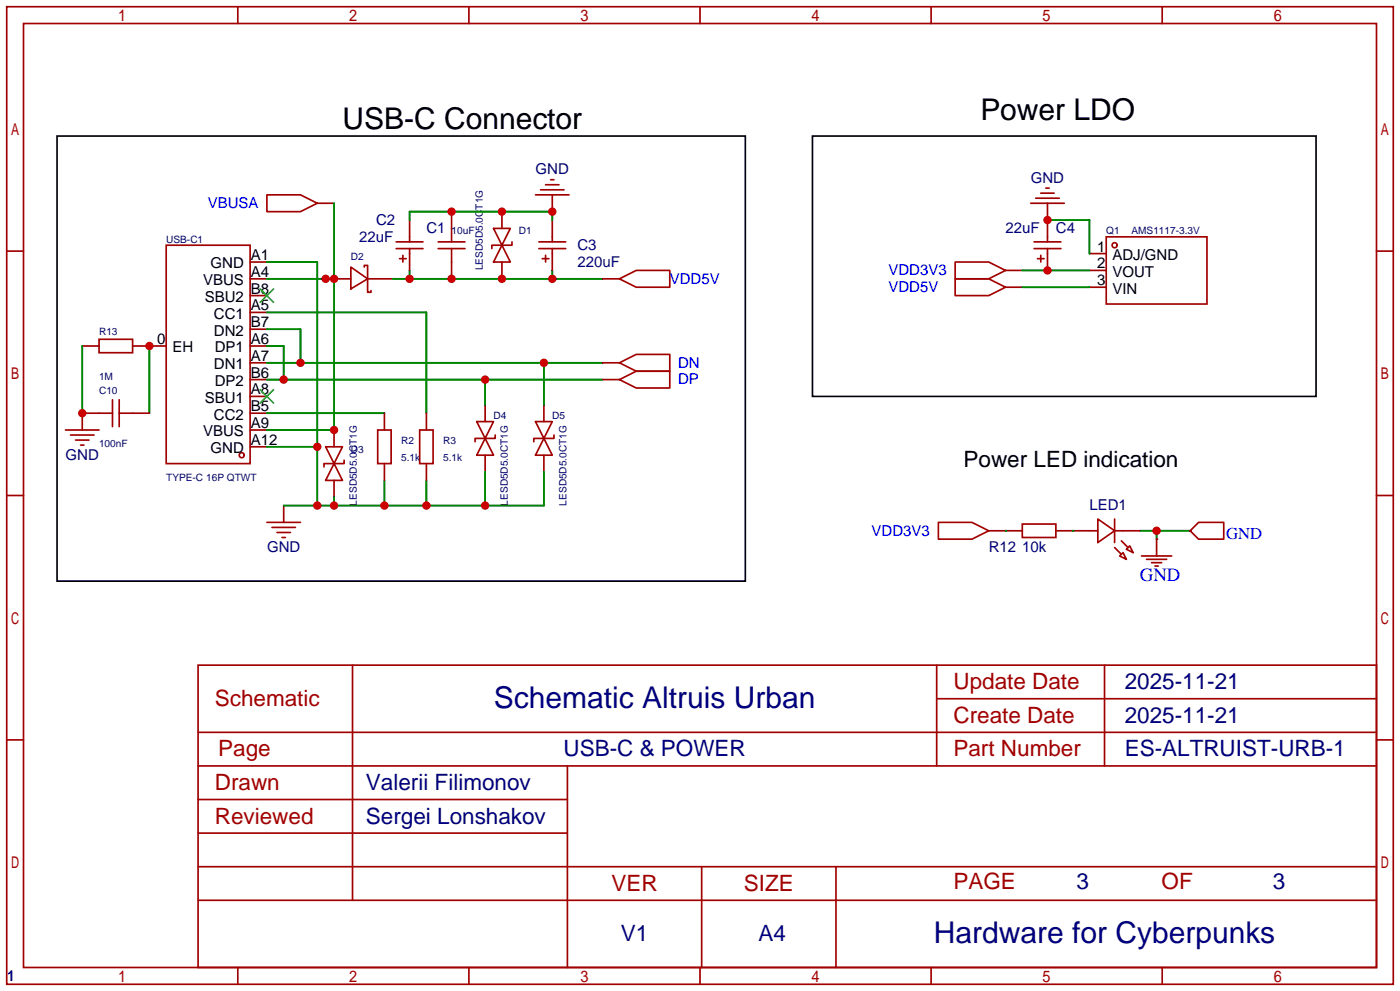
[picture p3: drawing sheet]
<svg xmlns="http://www.w3.org/2000/svg" width="212mm" height="150mm" viewBox="0 0 212 150" stroke-linecap="round" stroke-linejoin="round" font-family="sans-serif">
<g fill="none" stroke="#a10000" stroke-width=".25">
<path d="M1 1h209.8v147.8h-209.8zM3.6 3.6h204.7v142.7h-204.7zM36 1v2.6M71 1v2.6M105.9 1v2.6M140.9 1v2.6M175.9 1v2.6M1 38h2.6M25.1 37.1h12.7v33h-12.7zM37.8 39.6h2.6M40.4 29.5h5.1l2.5 1.2-2.5 1.3h-5.1zM48 30.7h2.5"/>
<path d="M59.9 37.6h4.1M59.9 36.6h4.1M60.5 39.1h1M61 38.6v1M62 33.3v3.3M62 37.6v3.3M66.3 37.6h4.1M66.3 36.6h4.1M68.3 32v4.6M68.3 37.6v4.6M74.7 34.5h2.5l-1.3 2.6zM75.9 37.1l1.3 2.5h-2.5z"/>
<path d="M75.9 32v2.5M75.9 39.6v2.6M77.5 36.6v.5h-3.1v.5M81 29.5h5.1M81.5 37.6h4.1M81.5 36.6h4.1M81.8 28.7h3.5M82 39.1h1.1M82.5 27.9h2.1M82.5 38.6v1M83.3 27.2h.5M83.6 29.5v2.5"/>
<path d="M83.6 33.3v3.3M83.6 37.6v3.3M144.5 39.6h5.1l2.5 1.3-2.5 1.3h-5.1zM156 30.7h5M156.5 37.6h4M156.5 36.6h4M156.7 30h3.6M157 39.1h1M157.5 38.6v1M157.5 29.2h2M158.2 28.4h.5M158.5 30.7v5.9"/>
<path d="M158.5 37.6v3.3M164.8 38.4h2.6M167.4 35.8h15.2v10.2h-15.2zM208.3 38h2.5M12.4 52.3h2.6M15 51.3h5.1v2h-5.1zM20.1 52.3h5M37.8 42.2h2.6M37.8 52.3h2.6M37.8 57.4h2.6M37.8 59.9h2.6M37.8 54.9h2.6"/>
<path d="M37.8 49.8h2.6M37.8 47.2h2.6M37.8 44.7h2.6M49.3 42.2h3.8M53.1 40.4l2.5 1.8-2.5 1.5zM55.1 40.4v-.3h.5v2.1M55.6 42.2v2h.5v-.3M55.6 42.2h3.8M91.2 42.2h2.5M91.2 57.4h2.5M91.2 54.9h2.5M93.7 54.9l2.6-1.3h5v2.5h-5z"/>
<path d="M93.7 57.4l2.6-1.3h5v2.6h-5zM93.7 42.2l2.6-1.3h5v2.5h-5zM144.5 42.2h5.1l2.5 1.2-2.5 1.3h-5.1zM152.1 43.4h2.6M152.1 40.9h2.6M164.8 43.4h2.6M164.8 40.9h2.6M1 74.9h2.6M9.9 65h5.1M10.7 65.8h3.5M11.4 66.5h2.1M12.2 67.3h.5"/>
<path d="M17 62.5h-4.6v2.5M17 60.5v4M18 62.5h4.6M18 60.5v4M37.8 67.6h2.6M37.8 65h2.6M37.8 62.5h2.6M40.4 79h5.1M41.1 79.8h3.6M42.9 76.5v2.5M49.3 67.6h2.5l-1.3 2.5zM50.5 70.1l1.3 2.5h-2.5z"/>
<path d="M50.5 65v2.6M50.5 72.6v2.6M52.1 69.6v.5h-3.1v.5M57.1 65h2.1v5.1h-2.1zM58.2 62.5v2.5M58.2 70.1v2.5M63.5 65h2v5.1h-2zM64.5 62.5v2.5M64.5 70.1v2.5M72.1 63.8h2.6l-1.3 2.5zM73.4 66.3l1.3 2.5h-2.6zM73.4 61.2v2.6"/>
<path d="M73.4 68.8v2.6M74.9 65.8v.5h-3v.5M81 63.8h2.6l-1.3 2.5zM82.3 66.3l1.3 2.5h-2.6zM82.3 61.2v2.6M82.3 68.8v2.6M83.8 65.8v.5h-3v.5M142 79h5.1l2.5 1.3-2.5 1.2h-5.1zM154.7 79.2h5.1v2.1h-5.1zM166.1 78.5l2.6 1.8-2.6 1.7zM168.7 78.5v3.5M181.4 79h3.8v2.5h-3.8l-1.3-1.2z"/>
<path d="M208.3 74.9h2.5M41.9 80.5h2M42.7 81.3h.5M149.6 80.3h5.1M159.8 80.3h6.3M168.7 80.3h3.8M168.7 82.8l1 1M169.4 84.1l.5-.5 .5 1zM169.7 81.8l1 1M170.4 83.1l.5-.6 .5 1.1zM172.7 84.1h4.6M173.5 84.6h3"/>
<path d="M174.2 85.1h1.6M174.8 85.6h.5M175 81.5h.1M175 81.5v2.6M180.1 80.3h.1M1 111.9h2.6M30 100.6h178.3v45.7h-178.3zM30 115.8h178.3M30 110.7h178.3M53.3 100.6v35.5M85.9 115.8v30.5M141.7 100.6v15.2"/>
<path d="M141.7 105.7h66.6M167.1 100.6v15.2M208.3 111.9h2.5M30 120.9h55.9M30 136.1h178.3M30 131.1h178.3M30 126h55.9M106.2 131.1v15.2M126.5 131.1v15.2M36 146.3v2.5M71 146.3v2.5M105.9 146.3v2.5"/>
<path d="M140.9 146.3v2.5M175.9 146.3v2.5"/>
<circle cx="168.7" cy="37.1" r=".38"/>
<circle cx="36.6" cy="68.8" r=".38"/>
</g>
<path d="M39.4 58.9l2 2.1M39.4 43.7l2 2M41.4 58.9l-2 2.1M41.4 43.7l-2 2" fill="none" stroke="#3c3" stroke-width=".25"/>
<g fill="none" stroke="#008700" stroke-width=".25">
<path d="M40.4 39.6h7.6v36.9M50.5 30.7v34.3h-10.1M62 33.3v-1.3h21.6v1.3M158.5 33.3h6.3v5.1M12.4 52.3v10.2M22.6 52.3v10.2M40.4 47.2h24.1v15.3M40.4 42.2h10.1M40.4 57.4h50.8M40.4 52.3h2.5v5.1M40.4 54.9h50.8M40.4 49.8h5.1v5.1"/>
<path d="M59.4 42.2h31.8M62 40.9v1.3M73.4 57.4v3.8M82.3 54.9v6.3M83.6 40.9v1.3M154.7 40.9h10.1M154.7 43.4h10.1M40.4 67.6h7.6M40.4 62.5h17.8M50.5 75.2v1.3M58.2 72.6v3.9M64.5 72.6v3.9"/>
<path d="M73.4 71.4v5.1M82.3 71.4v5.1h-39.4M152.1 80.3h.1M162.3 80.3h.1M172.5 80.3h7.6M175 80.3v1.2"/>
</g>
<path d="M8.6 20.6h104.2v67.3h-104.2zM122.9 20.6h76.2v39.3h-76.2z" fill="none" stroke="#000" stroke-width=".25"/>
<g fill="#c00">
<circle cx="48" cy="76.5" r=".63"/>
<circle cx="48" cy="67.6" r=".63"/>
<circle cx="50.5" cy="76.5" r=".63"/>
<circle cx="58.2" cy="76.5" r=".63"/>
<circle cx="64.5" cy="76.5" r=".63"/>
<circle cx="73.4" cy="76.5" r=".63"/>
<circle cx="83.6" cy="42.2" r=".63"/>
<circle cx="75.9" cy="42.2" r=".63"/>
<circle cx="68.3" cy="42.2" r=".63"/>
<circle cx="62" cy="42.2" r=".63"/>
<circle cx="73.4" cy="57.4" r=".63"/>
<circle cx="42.9" cy="57.4" r=".63"/>
<circle cx="82.3" cy="54.9" r=".63"/>
<circle cx="45.5" cy="54.9" r=".63"/>
<circle cx="50.5" cy="42.2" r=".63"/>
<circle cx="50.5" cy="65" r=".63"/>
<circle cx="49.3" cy="42.2" r=".63"/>
<circle cx="158.5" cy="40.9" r=".63"/>
<circle cx="22.6" cy="52.3" r=".63"/>
<circle cx="12.4" cy="62.5" r=".63"/>
<circle cx="83.6" cy="32" r=".63"/>
<circle cx="75.9" cy="32" r=".63"/>
<circle cx="68.3" cy="32" r=".63"/>
<circle cx="158.5" cy="33.3" r=".63"/>
<circle cx="175" cy="80.3" r=".63"/>
</g>
<g font-size="4.5">
<text x="51.8" y="19.5">USB-C Connector</text>
<text x="148.3" y="18.2">Power LDO</text>
</g>
<g font-size="4.5" fill="#000080">
<text x="74.7" y="107.1">Schematic Altruis Urban</text>
<text x="141.3" y="142.7">Hardware for Cyberpunks</text>
</g>
<text font-size="3.4" x="145.8" y="70.6">Power LED indication</text>
<g font-size="3.4" fill="#a00000">
<text x="32.5" y="106.8">Schematic</text>
<text x="144.3" y="104.2">Update Date</text>
<text x="144.3" y="109.3">Create Date</text>
<text x="32.5" y="119.5">Drawn</text>
<text x="33" y="114.4">Page</text>
<text x="144.3" y="114.4">Part Number</text>
<text x="32.5" y="124.5">Reviewed</text>
<text x="92.5" y="134.7">VER</text>
<text x="112.6" y="134.7">SIZE</text>
<text x="144.3" y="134.4">PAGE</text>
<text x="175.8" y="134.4">OF</text>
</g>
<g font-size="3.4" fill="#000080">
<text x="170.2" y="104.2">2025-11-21</text>
<text x="170.2" y="109.3">2025-11-21</text>
<text x="55.4" y="119.5">Valerii Filimonov</text>
<text x="85.3" y="114.4">USB-C &amp; POWER</text>
<text x="170.2" y="114.4">ES-ALTRUIST-URB-1</text>
<text x="55.4" y="124.5">Sergei Lonshakov</text>
<text x="162.9" y="134.4">3</text>
<text x="192.6" y="134.4">3</text>
<text x="93.9" y="142.3">V1</text>
<text x="114.8" y="142.3">A4</text>
</g>
<text font-size="2.8" fill="#00f" x="172.5" y="87.8">GND</text>
<text font-size="2.5" fill="#00f" x="185.5" y="81.5">GND</text>
<g font-size="2.3" fill="#000080">
<text x="81" y="26.4">GND</text>
<text x="156" y="27.7">GND</text>
<text x="56.9" y="34">C2</text>
<text x="64.5" y="35.3">C1</text>
<text x="152.1" y="35.3">22uF</text>
<text x="159.8" y="35.3">C4</text>
<text x="54.4" y="36.5">22uF</text>
<text x="87.4" y="37.8">C3</text>
<text x="87.4" y="40.4">220uF</text>
<text x="9.9" y="69.6">GND</text>
<text x="164.8" y="77.2">LED1</text>
<text x="40.4" y="83.5">GND</text>
<text x="149.6" y="83.5">R12</text>
<text x="154.7" y="83.5">10k</text>
<text x="1" y="148.3">1</text>
</g>
<g font-size="2.3" fill="#00f">
<text x="31.4" y="31.5">VBUSA</text>
<text x="134.4" y="41.6">VDD3V3</text>
<text x="101.3" y="42.9">VDD5V</text>
<text x="134.4" y="44.2">VDD5V</text>
<text x="102.6" y="55.6">DN</text>
<text x="102.6" y="58.1">DP</text>
<text x="131.9" y="81">VDD3V3</text>
</g>
<g font-size="2.3">
<text x="31.9" y="40.6">GND</text>
<text x="38" y="41.9">A4</text>
<text x="38" y="39.3">A1</text>
<text x="166" y="40.6">2</text>
<text x="166" y="38">1</text>
<text x="168.3" y="41.9">VOUT</text>
<text x="168.3" y="39.3">ADJ/GND</text>
<text x="30.7" y="43.1">VBUS</text>
<text x="31" y="45.7">SBU2</text>
<text x="38" y="46.9">A5</text>
<text x="38" y="44.4">B8</text>
<text x="166" y="43.1">3</text>
<text x="168.3" y="44.4">VIN</text>
<text x="23.8" y="52">0</text>
<text x="26.1" y="53.3">EH</text>
<text x="32.4" y="50.7">DN2</text>
<text x="32.4" y="48.2">CC1</text>
<text x="32.5" y="53.3">DP1</text>
<text x="38" y="52">A6</text>
<text x="38" y="49.5">B7</text>
<text x="32.4" y="55.8">DN1</text>
<text x="32.5" y="58.4">DP2</text>
<text x="38" y="57.1">B6</text>
<text x="38" y="59.6">A8</text>
<text x="38" y="54.6">A7</text>
<text x="30.7" y="66">VBUS</text>
<text x="31" y="60.9">SBU1</text>
<text x="32.4" y="63.4">CC2</text>
<text x="38" y="64.7">A9</text>
<text x="38" y="62.2">B5</text>
<text x="31.9" y="68.5">GND</text>
<text x="38" y="67.3">A12</text>
</g>
<g font-size="1.5" fill="#000080">
<text x="68.3" y="35.4">10uF</text>
<text x="78.5" y="35.4">D1</text>
<text x="167.4" y="35.4">Q1</text>
<text x="171.2" y="35.4">AMS1117-3.3V</text>
<text x="25.1" y="36.7">USB-C1</text>
<text x="53.1" y="39.3">D2</text>
<text x="73" y="40.9" transform="rotate(-90 73 40.9)">LESD5D5.0CT1G</text>
<text x="15" y="50.7">R13</text>
<text x="15" y="57.5">1M</text>
<text x="15" y="59.6">C10</text>
<text x="74.7" y="63.4">D4</text>
<text x="83.6" y="63.4">D5</text>
<text x="15" y="67.6">100nF</text>
<text x="53.1" y="68.5">D3</text>
<text x="60.7" y="67.2">R2</text>
<text x="60.7" y="69.7">5.1k</text>
<text x="67.1" y="67.2">R3</text>
<text x="67.1" y="69.7">5.1k</text>
<text x="25.1" y="72.7">TYPE-C 16P QTWT</text>
<text x="54" y="76.5" transform="rotate(-90 54 76.5)">LESD5D5.0CT1G</text>
<text x="76.8" y="76.5" transform="rotate(-90 76.8 76.5)">LESD5D5.0CT1G</text>
<text x="85.7" y="76.5" transform="rotate(-90 85.7 76.5)">LESD5D5.0CT1G</text>
</g>
</svg>
